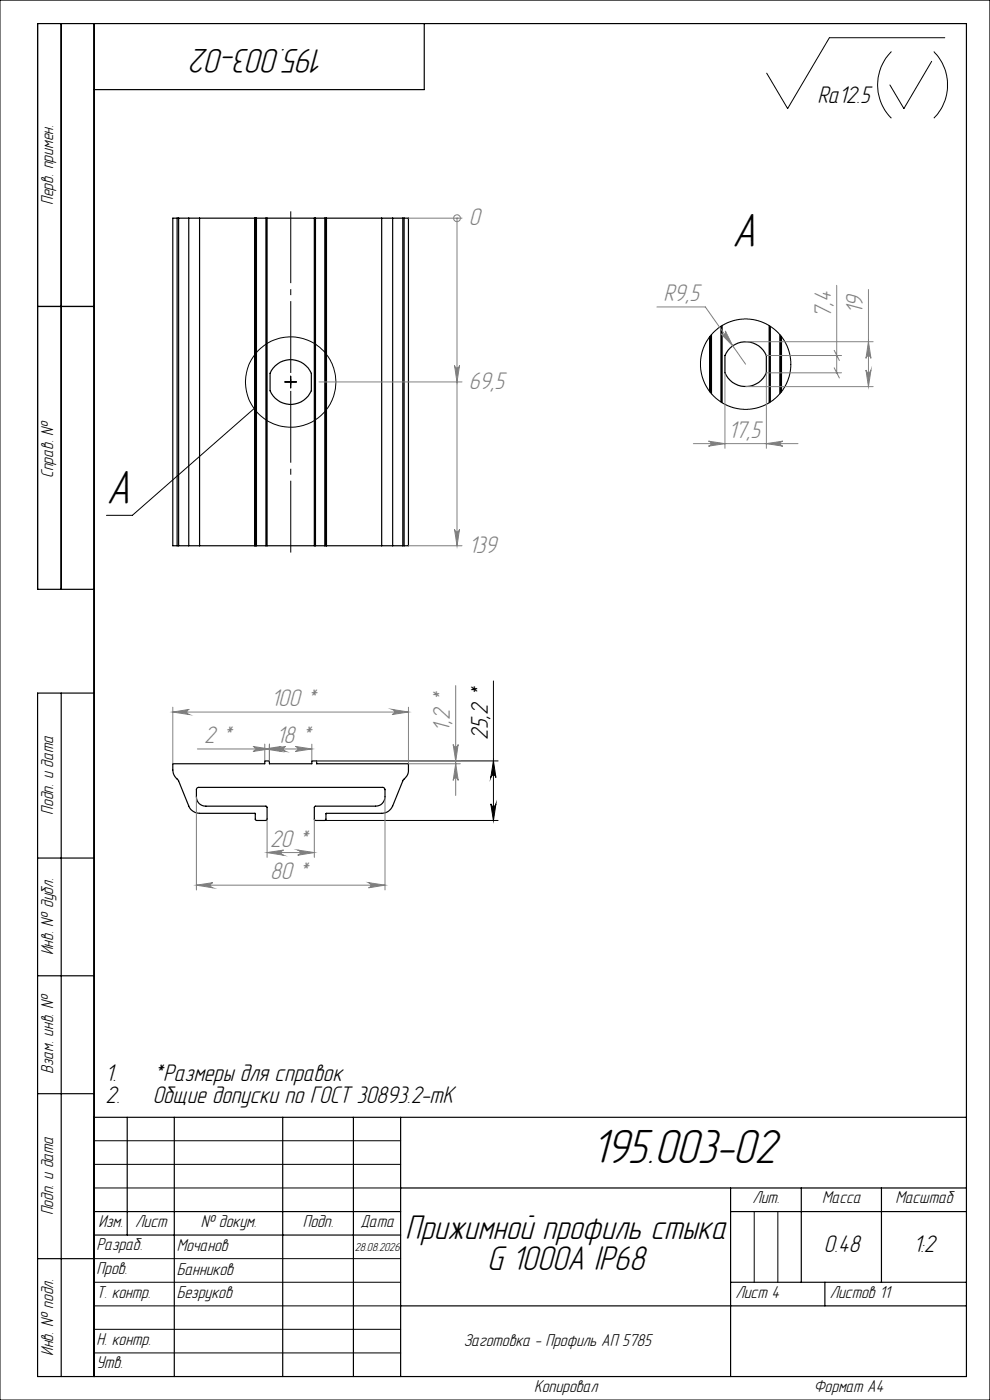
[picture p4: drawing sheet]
<svg xmlns="http://www.w3.org/2000/svg" width="210mm" height="297mm" viewBox="0 0 210 297" stroke-linecap="round" stroke-linejoin="round" font-family="sans-serif">
<g fill="none" stroke="#000" stroke-width=".25">
<path d="M13 5v120M20 5v287M90 5v14h-70M37.6 46.3h.3M37.6 46.3h-.9v69.5h.9M37.6 46.3v69.5M37.9 46.3h2.1M37.9 46.3v69.5M40 46.3h2.3M40 46.3v69.5M42.3 46.3h11.7M42.3 46.3v69.5"/>
<path d="M54 46.3h.2M54 46.3v69.5M54.2 46.3h.2M54.2 46.3v69.5M54.4 46.3v69.5M54.4 46.3h2M56.4 46.3h.3M56.4 46.3v69.5M56.7 46.3v69.5M56.7 46.3h10M66.7 46.3h.2M66.7 46.3v69.5"/>
<path d="M66.9 46.3v69.5M66.9 46.3h2M68.9 46.3h.2M68.9 46.3v69.5M69.1 46.3h.2M69.1 46.3v69.5M69.3 46.3h11.7M69.3 46.3v69.5M81 46.3h2.3M81 46.3v69.5M83.3 46.3h2.1M83.3 46.3v69.5"/>
<path d="M85.4 46.3h.3M85.4 46.3v69.5M85.7 46.3h.9v69.5h-.9M85.7 46.3v69.5M8 65h12M150.6 71.4v11.7M150.7 71.3v11.9M150.9 71v12.5M152.9 69.2v16.1M153.2 69.1v16.3M163.2 69.1v16.3M163.4 69.2v16.1"/>
<path d="M165.4 71v12.5M165.7 71.3v11.9M165.8 71.4v11.7M37.6 115.8h.3M37.9 115.8h2.1M40 115.8h2.3M42.3 115.8h11.7M54 115.8h.2M54.2 115.8h.2M54.4 115.8h2M56.4 115.8h.3M56.7 115.8h10"/>
<path d="M66.7 115.8h.2M66.9 115.8h2M68.9 115.8h.2M69.1 115.8h.2M69.3 115.8h11.7M81 115.8h2.3M83.3 115.8h2.1M85.4 115.8h.3M20 125h-12v-120h197v287h-197v-145h12M13 147v145M36.7 162h19.5v-.6h.9v.6h9v-.6h1.1v.6h19.4v1.3a4 4 0 0 1-1.1 2.3l-2.2 5.4a2.49 2.49 0 0 1-2.3 1.5h-11.8l-.1 1.4-.1 .1-2.1 .1-.2-.2v-2.7l.2-.2h12.8a1.99 1.99 0 0 0 2-2l-.1-1.6-.4-.4h-39.1l-.4 .2v.3a3.4 3.4 0 0 0 .5 3l.7 .4 .8 .1h12.7l.3 .2v2.7l-.3 .2-2.1-.1-.2-1.5h-11.8a2.49 2.49 0 0 1-2.3-1.5l-2.4-5.7a2.59 2.59 0 0 1-.9-2zM8 182h12"/>
<path d="M8 207h12M8 232h12M20 237h185M27 237v25M37 237v55M60 237v55M75 237v55M85 237v55M20 257h65M85 252h120M155 252v40M155 257h50"/>
<path d="M170 252v20M187 252v20M8 267h12M20 262h65M85 277h120M155 272h50M175 272v5"/>
<circle cx="158.2" cy="77.2" r="4.8"/>
<circle cx="61.7" cy="81.1" r="4.7"/>
</g>
<g fill="none" stroke="#000" stroke-width=".21">
<path d="M0 0h210v297h-210zM189.1 10.9a10 10 0 0 0 0 14.2M197.6 13l-5.9 10-2.9-5M198.1 10.9a10.1 10.1 0 0 1 0 14.2M200.4 8h-24.5l-8.8 15-4.5-7.5M61.7 79.8v2.5M53.9 86.7l-25.8 22.6h-5.5M60.4 81h2.5M104.7 144.5v29.6M67.2 161.4h38.5M68.9 174.1h36.8M104.1 170.5a.55 .55 0 0 0 .6 .6 .55 .55 0 0 0 .5-.6l-.5 3.6z"/>
<path d="M104.7 161.4l.5 3.6a.55 .55 0 0 0-.5-.6 .55 .55 0 0 0-.6 .6zM20 242h65M20 247h65M20 252h65M160 257v15M165 257v15M20 267h65M20 272h65M20 277h65M20 282h65M20 287h65"/>
<circle cx="158.2" cy="77.3" r="9.6"/>
<circle cx="61.7" cy="81.1" r="9.6"/>
</g>
<g fill="none" stroke="#808080" stroke-width=".21">
<path d="M86.7 46.3h11.3M96.9 46.3h.1M96.9 46.3v69.5M96.4 77.5a.53 .53 0 0 0 .5 .5 .53 .53 0 0 0 .6-.5l-.6 3.5zM139.3 65.1h10.3l8.6 12.2M153 70.8a.54 .54 0 0 0 .7 .1 .54 .54 0 0 0 .1-.7l1.6 3.2zM153.8 79.1v16M158.2 72.5h27M162.6 79.1h15.9M162.6 75.4h15.9M162.6 79.1v16M177 78l1 2.2"/>
<path d="M177 74.3l1 2.2M177.5 60.5v18.6M183.7 78.5a.53 .53 0 0 0 .5 .5 .53 .53 0 0 0 .5-.5l-.5 3.5zM184.2 72.5l.5 3.5a.53 .53 0 0 0-.5-.5 .53 .53 0 0 0-.5 .5zM184.2 61.4v20.6M67.7 81h30.3M147.1 94.1h22.2M150.3 93.6l3.5 .5-3.5 .5a.53 .53 0 0 0 .5-.5 .53 .53 0 0 0-.5-.5zM158.2 82h27M162.6 94.1l3.5-.5a.53 .53 0 0 0-.6 .5 .53 .53 0 0 0 .6 .5zM86.7 115.8h11.3M96.4 112.3a.53 .53 0 0 0 .5 .5 .53 .53 0 0 0 .6-.5l-.6 3.5z"/>
<path d="M36.7 151.1l3.4-.6a.55 .55 0 0 0-.5 .5 .55 .55 0 0 0 .5 .6zM36.7 150v12M36.7 151.1h49.9M41.9 158.9h24.2M53.7 158.4l3.4 .5-3.4 .5a.53 .53 0 0 0 .5-.5 .53 .53 0 0 0-.5-.5zM56.2 158.9l3.5-.5a.53 .53 0 0 0-.5 .5 .53 .53 0 0 0 .5 .5zM56.2 157.9v3.5M57.1 158.9l3.5-.5a.53 .53 0 0 0-.5 .5 .53 .53 0 0 0 .5 .5zM57.1 157.9v3.5M62.7 158.4l3.4 .5-3.4 .5a.53 .53 0 0 0 .5-.5 .53 .53 0 0 0-.5-.5zM66.1 157.9v3.5M83.1 150.5l3.5 .6-3.5 .5a.55 .55 0 0 0 .6-.6 .55 .55 0 0 0-.6-.5z"/>
<path d="M86.6 150v12h11M96.1 157.9a.53 .53 0 0 0 .6 .5 .53 .53 0 0 0 .5-.5l-.5 3.5zM96.7 145.4v23.4M41.7 169v19.8M56.7 173.8v8.1M66.7 173.8v8.1M67.2 161.4h30.4M81.7 169v19.8M96.7 162l.5 3.6a.53 .53 0 0 0-.5-.6 .53 .53 0 0 0-.6 .6zM41.7 187.8l3.5-.5a.55 .55 0 0 0-.5 .5 .55 .55 0 0 0 .5 .5zM41.7 187.8h40M56.7 180.9l3.4-.6a.55 .55 0 0 0-.5 .6 .55 .55 0 0 0 .5 .5z"/>
<path d="M56.7 180.9h10M63.1 180.3l3.6 .6-3.6 .5a.55 .55 0 0 0 .6-.5 .55 .55 0 0 0-.6-.6zM78.2 187.3l3.5 .5-3.5 .5a.55 .55 0 0 0 .5-.5 .55 .55 0 0 0-.5-.5z"/>
<circle cx="96.9" cy="46.3" r=".72"/>
</g>
<path d="M61.7 117.8v-73.5" fill="none" stroke="#000" stroke-width=".21" stroke-dasharray="15.2 1.3 1.3 1.3" stroke-dashoffset="-.6" stroke-linecap="butt"/>
<path d="M104.1 170.5a.55 .55 0 0 0 .6 .6 .55 .55 0 0 0 .5-.6l-.5 3.6zM104.7 161.4l.5 3.6a.55 .55 0 0 0-.5-.6 .55 .55 0 0 0-.6 .6z" fill="#000"/>
<g fill="#808080">
<path d="M36.7 151.1l3.4-.6a.55 .55 0 0 0-.5 .5 .55 .55 0 0 0 .5 .6zM83.1 150.5l3.5 .6-3.5 .5a.55 .55 0 0 0 .6-.6 .55 .55 0 0 0-.6-.5zM57.1 158.9l3.5-.5a.53 .53 0 0 0-.5 .5 .53 .53 0 0 0 .5 .5zM62.7 158.4l3.4 .5-3.4 .5a.53 .53 0 0 0 .5-.5 .53 .53 0 0 0-.5-.5zM56.7 180.9l3.4-.6a.55 .55 0 0 0-.5 .6 .55 .55 0 0 0 .5 .5zM63.1 180.3l3.6 .6-3.6 .5a.55 .55 0 0 0 .6-.5 .55 .55 0 0 0-.6-.6zM153 70.8l2.4 2.6-1.6-3.2a.54 .54 0 0 1-.1 .7 .54 .54 0 0 1-.7-.1z"/>
<path d="M96.7 162l.5 3.6a.53 .53 0 0 0-.5-.6 .53 .53 0 0 0-.6 .6zM96.1 157.9a.53 .53 0 0 0 .6 .5 .53 .53 0 0 0 .5-.5l-.5 3.5z"/>
<path d="M183.7 78.5a.53 .53 0 0 0 .5 .5 .53 .53 0 0 0 .5-.5l-.5 3.5zM184.2 72.5l.5 3.5a.53 .53 0 0 0-.5-.5 .53 .53 0 0 0-.5 .5z"/>
<path d="M56.2 158.9l3.5-.5a.53 .53 0 0 0-.5 .5 .53 .53 0 0 0 .5 .5zM53.7 158.4l3.4 .5-3.4 .5a.53 .53 0 0 0 .5-.5 .53 .53 0 0 0-.5-.5zM41.7 187.8l3.5-.5a.55 .55 0 0 0-.5 .5 .55 .55 0 0 0 .5 .5zM78.2 187.3l3.5 .5-3.5 .5a.55 .55 0 0 0 .5-.5 .55 .55 0 0 0-.5-.5z"/>
<path d="M150.3 93.6l3.5 .5-3.5 .5a.53 .53 0 0 0 .5-.5 .53 .53 0 0 0-.5-.5zM162.6 94.1l3.5-.5a.53 .53 0 0 0-.6 .5 .53 .53 0 0 0 .6 .5z"/>
<path d="M96.4 77.5a.53 .53 0 0 0 .5 .5 .53 .53 0 0 0 .6-.5l-.6 3.5zM96.4 112.3a.53 .53 0 0 0 .5 .5 .53 .53 0 0 0 .6-.5l-.6 3.5z"/>
</g>
<g font-size="10.5">
<text x="155.3" y="52.3">А</text>
<text x="22.6" y="106.9">А</text>
<text x="125.5" y="246.6">195.003-02</text>
</g>
<g font-size="7.5">
<text x="68.9" y="10.5" transform="rotate(-180 68.9 10.5)">195.003-02</text>
<text x="86" y="262.8">Прижимной профиль стыка</text>
<text x="103.4" y="269.4">G 1000А IP68</text>
</g>
<g font-size="5.3">
<text x="173.4" y="21.8">Ra12.5</text>
<text x="103.4" y="157" transform="rotate(-90 103.4 157)">25,2 *</text>
<text x="22.4" y="234">2.</text>
<text x="22.4" y="229.4">1.</text>
<text x="32.4" y="234">Общие допуски по ГОСТ 30893.2-mK</text>
<text x="32.4" y="229.4">*Размеры для справок</text>
<text x="174.7" y="265.6">0.48</text>
<text x="193.7" y="265.6">1:2</text>
</g>
<g font-size="5.3" fill="#808080">
<text x="99.4" y="47.7">0</text>
<text x="140.8" y="63.9">R9,5</text>
<text x="176.3" y="67.4" transform="rotate(-90 176.3 67.4)">7,4</text>
<text x="183" y="66.5" transform="rotate(-90 183 66.5)">19</text>
<text x="99.4" y="82.5">69,5</text>
<text x="154.5" y="92.9">17,5</text>
<text x="99.4" y="117.2">139</text>
<text x="57.5" y="149.8">100 *</text>
<text x="95.4" y="155.2" transform="rotate(-90 95.4 155.2)">1,2 *</text>
<text x="43.3" y="157.6">2 *</text>
<text x="58.6" y="157.6">18 *</text>
<text x="57.3" y="179.6">20 *</text>
<text x="57.3" y="186.5">80 *</text>
</g>
<g font-size="3.8">
<text x="11.3" y="43.5" transform="rotate(-90 11.3 43.5)">Перв. примен.</text>
<text x="11.3" y="101.4" transform="rotate(-90 11.3 101.4)">Справ. №</text>
<text x="11.3" y="172.8" transform="rotate(-90 11.3 172.8)">Подп. и дата</text>
<text x="11.3" y="202.7" transform="rotate(-90 11.3 202.7)">Инв. № дубл.</text>
<text x="11.3" y="227.8" transform="rotate(-90 11.3 227.8)">Взам. инв. №</text>
<text x="11.3" y="257.8" transform="rotate(-90 11.3 257.8)">Подп. и дата</text>
<text x="159.6" y="255.3">Лит.</text>
<text x="174.4" y="255.3">Масса</text>
<text x="189.9" y="255.3">Масштаб</text>
<text x="20.9" y="260.3">Изм.</text>
<text x="28.7" y="260.3">Лист</text>
<text x="42.6" y="260.3">№ докум.</text>
<text x="64.2" y="260.3">Подп.</text>
<text x="76.5" y="260.3">Дата</text>
<text x="20.5" y="265.3">Разраб.</text>
<text x="37.5" y="265.4">Мочанов</text>
<text x="20.5" y="275.3">Т. контр.</text>
<text x="20.5" y="270.3">Пров.</text>
<text x="37.5" y="270.4">Банников</text>
<text x="37.5" y="275.4">Безруков</text>
<text x="156" y="275.3">Лист 4</text>
<text x="176" y="275.3">Листов 11</text>
<text x="11.3" y="287.7" transform="rotate(-90 11.3 287.7)">Инв. № подл.</text>
<text x="20.5" y="285.2">Н. контр.</text>
<text x="98.4" y="285.5">Заготовка - Профиль АП 5785</text>
<text x="20.5" y="290.3">Утв.</text>
<text x="113.3" y="295.3">Копировал</text>
<text x="172.6" y="295.3">Формат А4</text>
</g>
<text font-size="2.6" x="75.3" y="265.4">28.08.2026</text>
</svg>
